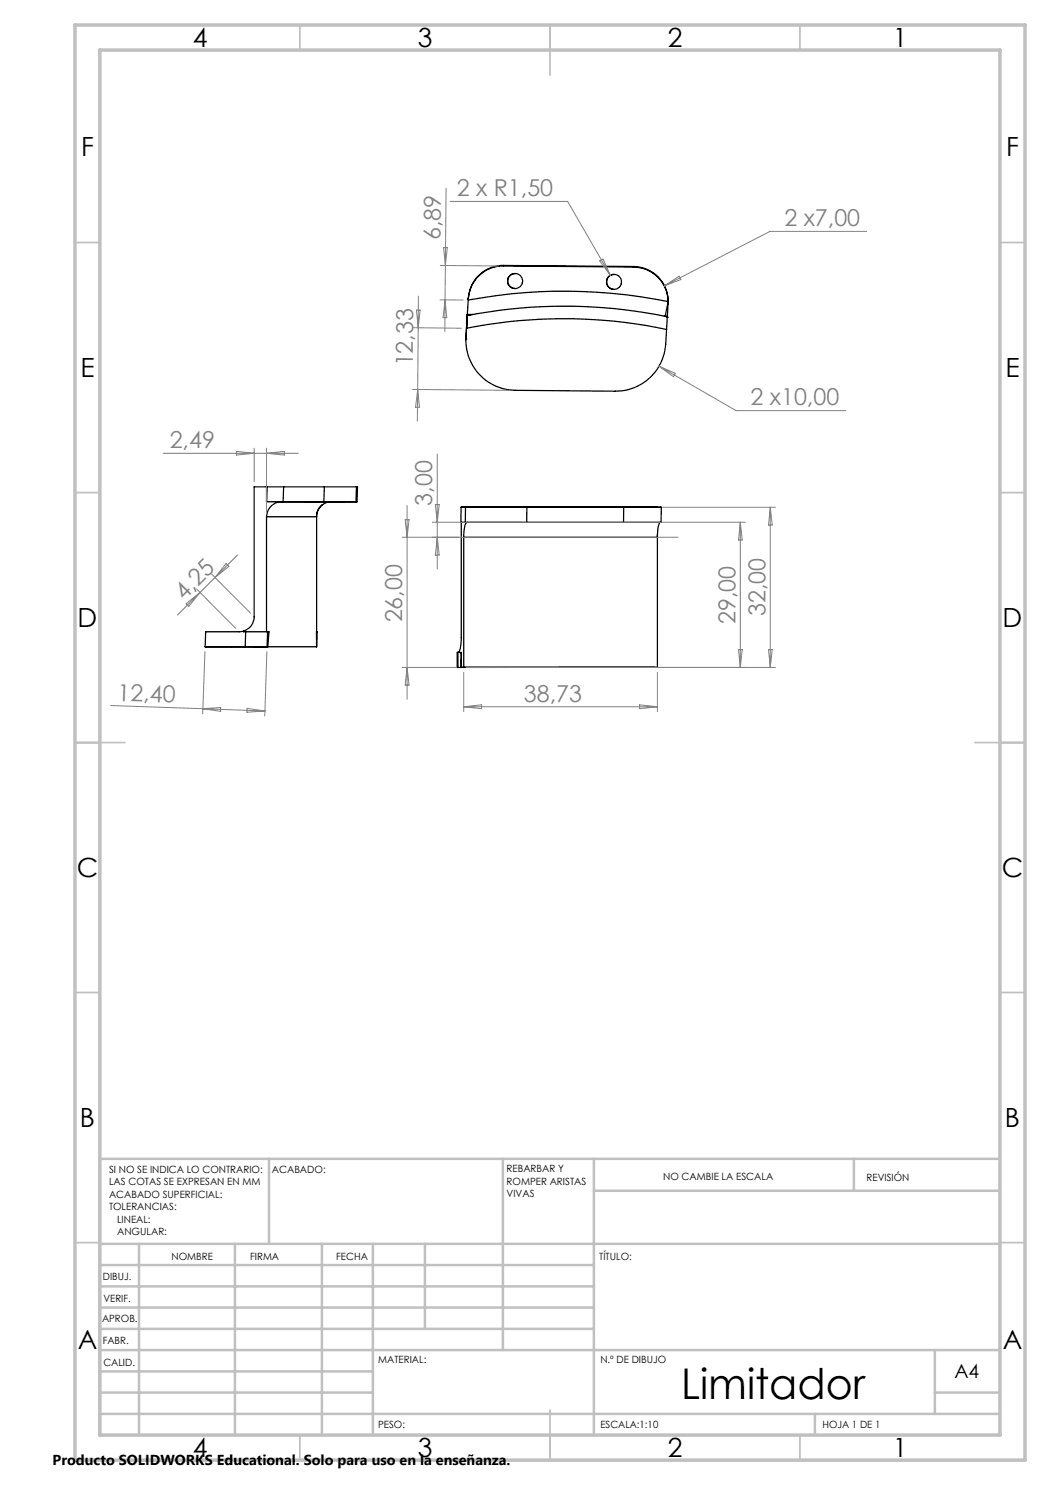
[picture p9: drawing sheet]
<svg xmlns="http://www.w3.org/2000/svg" width="210mm" height="297mm" viewBox="0 0 210 297" stroke-linecap="round" stroke-linejoin="round" font-family="sans-serif">
<g fill="none" stroke="#000" stroke-width=".25">
<path d="M100.7 53.2a7 7 0 0 0-7 6.6M100.7 53.1a7 7 0 0 0-7 6.9M100.7 53.2l26 .2M100.7 53.1v.1M100.7 53.1l26 .2M103.1 54.7a1.5 1.5 0 0 0-1.6 1.4 1.5 1.5 0 0 0 1.4 1.6M122.9 54.9a1.5 1.5 0 0 0-1.6 1.4 1.5 1.5 0 0 0 1.4 1.6M126.7 53.4a7 7 0 0 1 6.9 6.9M126.7 53.3a7 7 0 0 1 6.9 7.2M126.7 53.3v.1M93.2 67.8h.1M93.2 67.8v.1"/>
<path d="M93.2 67.4v-.1v.5M93.3 65.6a99.7 99.7 0 0 1 40 .3M93.5 63.1a101.4 101.4 0 0 1 40 .3M93.5 62.9l-.3 4.5M93.5 62.9v.1h.5M93.5 62.9h1.1M93.7 60a104.8 104.8 0 0 1 39.9 .3M93.7 60l-.2 2.9M132.9 63.2h.6v.3M133.3 65.9l-.2 2.9a10 10 0 0 1-10.1 9.4l-19.9-.1a10 10 0 0 1-9.9-10.7M133.5 63.5h.1M133.5 63.4l-.2 2.5"/>
<path d="M133.6 60.3v.3M133.6 60.6l-.1 2.8M133.6 60.6v.3M133.6 60.3l-.6 2.9M53.3 97.4h-2.5v26a3 3 0 0 1-2.1 2.8M53.3 97.4h.1M53.3 97.4v3M53.4 97.4h3.3M53.4 97.4l-.1 3M56.7 97.4h8.2M56.7 97.4l-.1 3M64.9 97.4l-.1 3"/>
<path d="M64.9 97.4h6.4M71.3 97.4h.2l-.1 3M71.3 97.4l-.1 3M53.3 103.4h10M53.3 100.4h3.3M53.3 103.4v23M56.6 100.4h8.2M60.9 100.4h3zM63.3 103.3v.1M63.3 103.3v23.1M64.4 101l-.9 1.2-.2 1.1M64.4 101a3.1 3.1 0 0 0-1.1 2.4"/>
<path d="M64.8 100.4h6.4M65.8 100.4h3zM66.3 100.4h5.1h-.2M66.3 100.4h-8.8a3.6 3.6 0 0 0-3.6 1.1 3.1 3.1 0 0 0-.6 1.9M66.3 100.4l-1.1 .1-.8 .5M92.3 104.5v23a6.2 6.2 0 0 1-.6 3M92.3 101.5h.1M92.7 101.5h38.8M92.7 101.5h.1M93.1 104.5l.1 .1M93.1 101.5h12.3M93.1 101.5v3"/>
<path d="M93.1 101.5h-.9v3h.9M93.2 104.6l-.4 1.4-.1 1.5M105.3 104.5h-11.8l-.3 .1M105.3 104.5h19.4M105.4 101.5l-.1 3M105.4 101.5h19.3M124.7 101.5h7.6h-.8M124.7 101.5v3M131.5 107v26.5h-38.8v-26M132 104.5a4.3 4.3 0 0 0-.5 3h-38.8M132.3 101.5l-.1 3h-7.5M48.7 126.2l-.9 .2h-6.7l-.1 3"/>
<path d="M48.7 126.2v.2h.4M49 129.4h-8h9.8M49.1 126.4h4.7l-.2 3h-4.6M49.1 126.4l-.1 3M50.8 129.4h.1M53.3 129.4h10M53.3 129.4h.1M53.5 126.4l-.1 3M63.3 126.4h.1l-.1 3M63.3 126.4v3M91.4 130.5v3h.2M91.5 130.5h.1z"/>
<path d="M91.6 130.5h.7M91.6 133.5h.6M91.6 130.5v3M92.3 130.5v3M92.3 130.5l-.1 3M131 133.5h-38.8"/>
<circle cx="103" cy="56.2" r="1.49"/>
<circle cx="122.8" cy="56.4" r="1.49"/>
</g>
<g fill="none" stroke="#808080" stroke-width=".2">
<path d="M89.2 37.7l-.2 22.3M83.7 59.2l-.1 6.4M88 60h4.6M88.1 53.1l11.6 .1M88.7 49.5h.8l-.4 3.6zM89 60v6.3M89 60l.4 3.5h-.8zM90 40.3h23.5l8.6 14.8M119.9 52.2l.7-.4 1.5 3.3zM132.9 57.2l2.9-2 .4 .7zM173.3 46.3h-19.3l-21.1 10.9M82.5 77.9l19.6 .2"/>
<path d="M82.6 65.5l9.7 .1M83.3 62h.7l-.4 3.6zM83.5 77.9l.4 3.6h-.8zM83.6 65.6l-.1 18.6M131.8 73.2l15.4 8.9h21.9M131.8 73.2l3.3 1.5-.4 .6zM32.6 90.7h27.1M47.3 90.3l3.5 .4-3.5 .3zM50.8 89.6v6.7M53.3 89.6v12.7M53.3 90.7l3.6-.4v.7zM87.5 90.8v23"/>
<path d="M39.3 117.8l7.8 7.9M42.3 114.8l7.8 7.9M45.2 112.7l.6 .6-2.8 2.2zM47.5 111l-12 12M80.4 107.5h55.2M81 103.9h.8l-.4 3.6zM81.4 101.1v38.7M86.5 104.5h62.6M87.1 100.9h.7l-.3 3.6zM87.5 107.5l.3 3.5h-.7zM132.5 101.5h22.6M148.1 104.5v29"/>
<path d="M148.1 104.5l.3 3.5h-.7zM154.1 101.5v32M154.1 101.5l.3 3.5h-.7zM37.2 120.8l2.8-2.3-2.3 2.8zM41 130.3l-.5 12.5M53.4 130.3l-.4 12.9M80.4 133.5h10.8M81.4 133.5l.4 3.5h-.8zM92.7 134.5v7.8M93.2 133.5h61.9M131.5 134.5v7.8M147.7 129.9h.7l-.3 3.6z"/>
<path d="M153.7 129.9h.7l-.3 3.6zM22.1 141.1l30.9 1.1M40.6 141.7l3.5-.2v.8zM49.4 141.7l3.6 .5-3.6 .2zM92.7 141.4h38.8M92.7 141.4l3.6-.4v.7zM127.9 141l3.6 .4-3.6 .3z"/>
</g>
<g fill="none" stroke="#c0c0c0" stroke-width=".35">
<path d="M60 5v5M110 5v10M160 5v5M15 48.5h5M200 48.5h5M15 98.5h5M200 98.5h5M15 148.5h10M195 148.5h10M15 198.5h5M200 198.5h5M15 248.5h5"/>
<path d="M200 248.5h5M60 287v5M110 282v10M160 287v5"/>
</g>
<g fill="none" stroke="#c0c0c0" stroke-width=".5">
<path d="M53.8 231.8v17M100.6 231.8v38.2M118.8 231.8v55.2M118.8 238.2h81.2M170.8 231.8v6.4M200 231.8h-180v55.2M20 248.8h180M20 257.3h98.8M20 253h98.8M27.8 248.8v38.2M47 248.8v38.2M64.4 248.8v38.2"/>
<path d="M74.6 248.8v38.2M85 248.8v17M20 265.8h98.8M20 261.5h98.8M20 278.5h54.6M20 274.3h54.6M20 270h180M187 278.5h13M187 270v12.8M20 282.8h180M163 282.8v4.2"/>
</g>
<path d="M15 5h190v287h-190zM20 10h180v277h-180z" fill="none" stroke="#c0c0c0" stroke-width=".7"/>
<text font-size="8.5" x="136.2" y="279.7">Limitador</text>
<g font-size="5.3">
<text x="38.5" y="9.5">4</text>
<text x="83.5" y="9.5">3</text>
<text x="133.5" y="9.5">2</text>
<text x="178.5" y="9.5">1</text>
<text x="16.2" y="31.3">F</text>
<text x="201.2" y="31.3">F</text>
<text x="16.1" y="75.5">E</text>
<text x="201.1" y="75.5">E</text>
<text x="15.5" y="125.5">D</text>
<text x="200.5" y="125.5">D</text>
<text x="15.4" y="175.5">C</text>
<text x="200.4" y="175.5">C</text>
<text x="16" y="225.5">B</text>
<text x="201" y="225.5">B</text>
<text x="15.5" y="269.8">A</text>
<text x="200.5" y="269.8">A</text>
<text x="38.5" y="291.5">4</text>
<text x="83.5" y="291.5">3</text>
<text x="133.5" y="291.5">2</text>
<text x="178.5" y="291.5">1</text>
</g>
<g font-size="4.7" fill="#808080">
<text x="91.3" y="39.2">2 x R1,50</text>
<text x="88.1" y="48" transform="rotate(-90 88.1 48)">6,89</text>
<text x="156.9" y="45.2">2 x7,00</text>
<text x="82.6" y="73.3" transform="rotate(-90 82.6 73.3)">12,33</text>
<text x="150.1" y="81.1">2 x10,00</text>
<text x="33.9" y="89.6">2,49</text>
<text x="86.5" y="101.1" transform="rotate(-90 86.5 101.1)">3,00</text>
<text x="36.8" y="120.2" transform="rotate(-45 36.8 120.2)">4,25</text>
<text x="80.4" y="124.5" transform="rotate(-90 80.4 124.5)">26,00</text>
<text x="147.1" y="124.8" transform="rotate(-90 147.1 124.8)">29,00</text>
<text x="153.1" y="123.3" transform="rotate(-90 153.1 123.3)">32,00</text>
<text x="23.5" y="140.1" transform="rotate(2 23.5 140.1)">12,40</text>
<text x="104.8" y="140.3">38,73</text>
</g>
<text font-size="3.9" x="190.9" y="275.5">A4</text>
<text font-size="2.9" x="10.5" y="292.9">Producto SOLIDWORKS Educational. Solo para uso en la enseñanza.</text>
<g font-size="2">
<text x="21.8" y="234.6">SI NO SE INDICA LO CONTRARIO:</text>
<text x="21.8" y="237.1">LAS COTAS SE EXPRESAN EN MM</text>
<text x="21.8" y="239.6">ACABADO SUPERFICIAL:</text>
<text x="54.4" y="234.6">ACABADO:</text>
<text x="101.3" y="234.5">REBARBAR Y</text>
<text x="101.3" y="237">ROMPER ARISTAS</text>
<text x="101.3" y="239.5">VIVAS</text>
<text x="132.6" y="236">NO CAMBIE LA ESCALA</text>
<text x="173.3" y="236.2">REVISIÓN</text>
<text x="21.8" y="242.1">TOLERANCIAS:</text>
<text x="23.4" y="244.6">LINEAL:</text>
<text x="23.4" y="247.1">ANGULAR:</text>
<text x="34.3" y="252">NOMBRE</text>
<text x="50" y="251.9">FIRMA</text>
<text x="67.2" y="251.9">FECHA</text>
<text x="119.9" y="251.9">TÍTULO:</text>
<text x="20.6" y="256.1">DIBUJ.</text>
<text x="20.7" y="260.3">VERIF.</text>
<text x="20.4" y="264.4">APROB.</text>
<text x="20.5" y="268.8">FABR.</text>
<text x="20.7" y="273.1">CALID.</text>
<text x="75.6" y="272.5">MATERIAL:</text>
<text x="120.1" y="272.5">N.º DE DIBUJO</text>
<text x="75.6" y="285.5">PESO:</text>
<text x="120.1" y="285.6">ESCALA:1:10</text>
<text x="164.5" y="285.6">HOJA 1 DE 1</text>
</g>
</svg>
